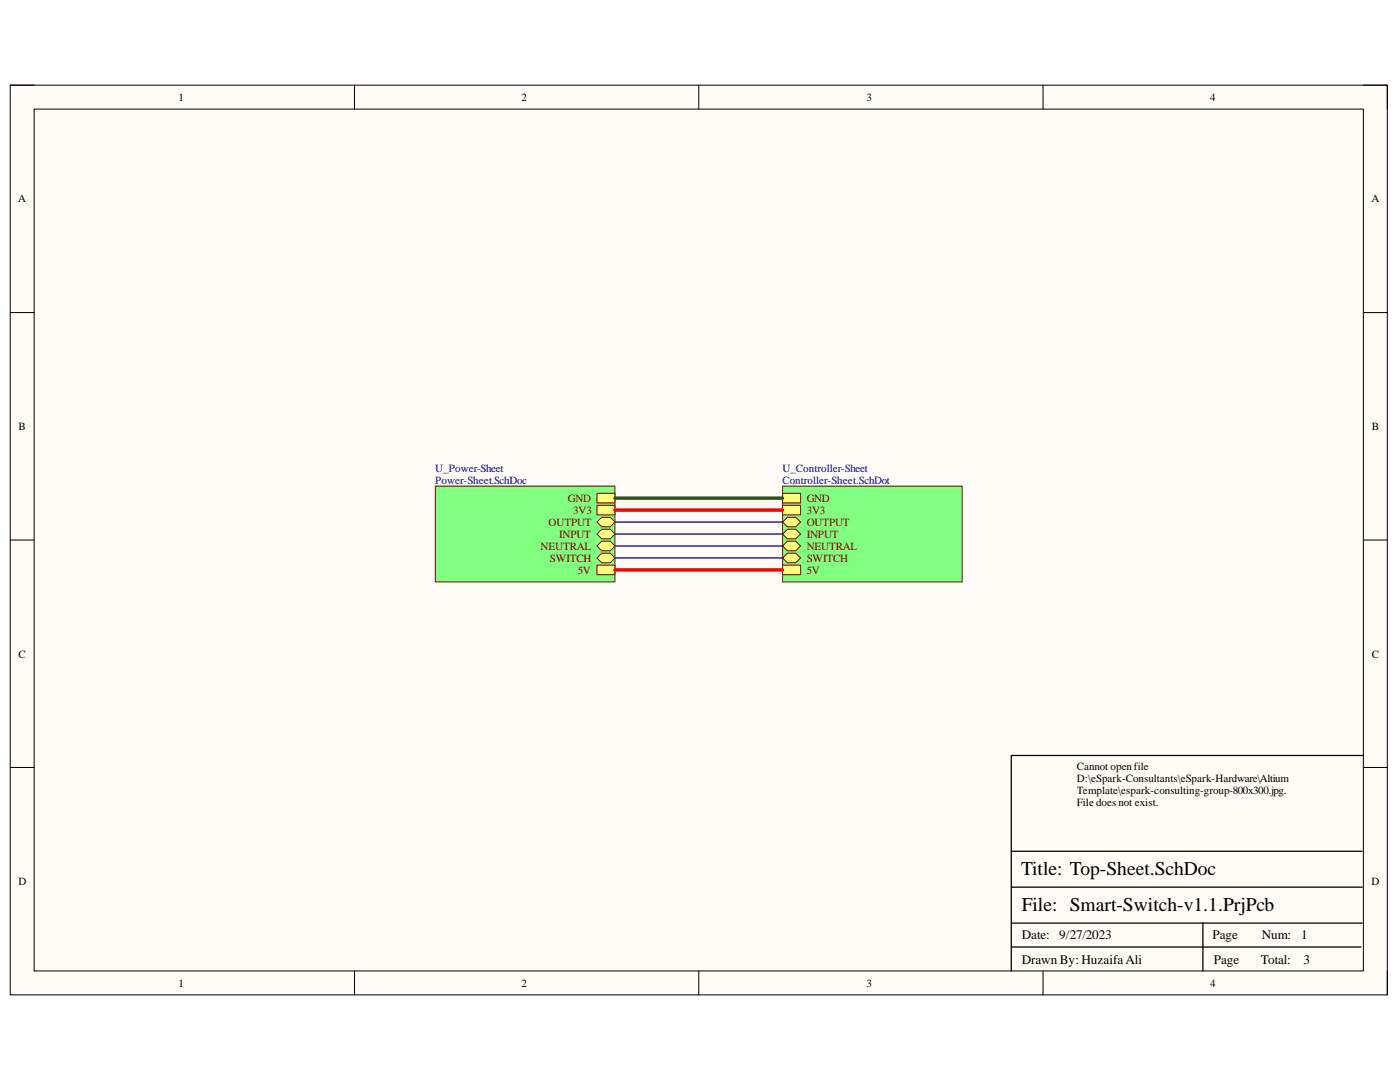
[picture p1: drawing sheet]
<svg xmlns="http://www.w3.org/2000/svg" width="279mm" height="216mm" viewBox="0 0 279 216" stroke-linecap="round" stroke-linejoin="round" font-family="sans-serif">
<path d="M2 17h274.9v181.5h-274.9z" fill-rule="evenodd" fill="#fffcf8"/>
<path d="M2 17h274.9v181.5h-274.9z" fill="none" stroke="#000" stroke-width=".2"/>
<path d="M6.8 21.8h265.3v171.9h-265.3z" fill-rule="evenodd" fill="#fffcf8"/>
<g fill="none" stroke="#000" stroke-width=".2">
<path d="M2 17h4.8M70.7 17v4.8M139.5 17v4.8M208.2 17v4.8M272.1 17h4.8v4.8M6.8 21.8h265.3v171.9h-265.3zM2 62.4h4.8M272.1 62.4h4.8M2 107.8h4.8M272.1 107.8h4.8M2 153.1h4.8M272.1 153.1h4.8"/>
<path d="M70.7 193.7v4.8M139.5 193.7v4.8M208.2 193.7v4.8M276.9 193.7v4.8"/>
</g>
<path d="M272.1 150.7h-70.3v43M201.8 177h70M201.8 169.9h70M201.8 189h69.8M201.8 184.2h70M240.1 184.2v9.5" fill="none" stroke="#000" stroke-width=".25"/>
<path d="M86.9 97h35.8v19.1h-35.8z" fill-rule="evenodd" fill="#80ff80"/>
<path d="M86.9 97h35.8v19.1h-35.8z" fill="none" stroke="#800000" stroke-width=".2"/>
<path d="M119.1 100.8h3.6v1.9h-3.6z" fill-rule="evenodd" fill="#ffff80"/>
<path d="M119.1 100.8h3.6v1.9h-3.6z" fill="none" stroke="#800000" stroke-width=".2"/>
<path d="M119.1 98.4h3.6v2h-3.6z" fill-rule="evenodd" fill="#ffff80"/>
<path d="M119.1 98.4h3.6v2h-3.6z" fill="none" stroke="#800000" stroke-width=".2"/>
<path d="M119.1 112.8h3.6v1.9h-3.6z" fill-rule="evenodd" fill="#ffff80"/>
<path d="M119.1 112.8h3.6v1.9h-3.6z" fill="none" stroke="#800000" stroke-width=".2"/>
<path d="M119.1 104.2l1-1h1.7l.9 1-.9 .9h-1.7z" fill-rule="evenodd" fill="#ffff80"/>
<path d="M119.1 104.2l1-1h1.7l.9 1-.9 .9h-1.7z" fill="none" stroke="#800000" stroke-width=".2"/>
<path d="M119.1 111.3l1-.9h1.7l.9 .9-.9 1h-1.7z" fill-rule="evenodd" fill="#ffff80"/>
<path d="M119.1 111.3l1-.9h1.7l.9 .9-.9 1h-1.7z" fill="none" stroke="#800000" stroke-width=".2"/>
<path d="M119.1 106.6l1-1h1.7l.9 1-.9 .9h-1.7z" fill-rule="evenodd" fill="#ffff80"/>
<path d="M119.1 106.6l1-1h1.7l.9 1-.9 .9h-1.7z" fill="none" stroke="#800000" stroke-width=".2"/>
<path d="M119.1 108.9l1-.9h1.7l.9 .9-.9 1h-1.7z" fill-rule="evenodd" fill="#ffff80"/>
<path d="M119.1 108.9l1-.9h1.7l.9 .9-.9 1h-1.7z" fill="none" stroke="#800000" stroke-width=".2"/>
<path d="M156.2 97h35.8v19.1h-35.8z" fill-rule="evenodd" fill="#80ff80"/>
<path d="M156.2 97h35.8v19.1h-35.8z" fill="none" stroke="#800000" stroke-width=".2"/>
<path d="M156.2 98.4h3.6v2h-3.6z" fill-rule="evenodd" fill="#ffff80"/>
<path d="M156.2 98.4h3.6v2h-3.6z" fill="none" stroke="#800000" stroke-width=".2"/>
<path d="M156.2 100.8h3.6v1.9h-3.6z" fill-rule="evenodd" fill="#ffff80"/>
<path d="M156.2 100.8h3.6v1.9h-3.6z" fill="none" stroke="#800000" stroke-width=".2"/>
<path d="M156.2 104.2l.9-1h1.7l1 1-1 .9h-1.7z" fill-rule="evenodd" fill="#ffff80"/>
<path d="M156.2 104.2l.9-1h1.7l1 1-1 .9h-1.7z" fill="none" stroke="#800000" stroke-width=".2"/>
<path d="M156.2 106.6l.9-1h1.7l1 1-1 .9h-1.7z" fill-rule="evenodd" fill="#ffff80"/>
<path d="M156.2 106.6l.9-1h1.7l1 1-1 .9h-1.7z" fill="none" stroke="#800000" stroke-width=".2"/>
<path d="M156.2 108.9l.9-.9h1.7l1 .9-1 1h-1.7z" fill-rule="evenodd" fill="#ffff80"/>
<path d="M156.2 108.9l.9-.9h1.7l1 .9-1 1h-1.7z" fill="none" stroke="#800000" stroke-width=".2"/>
<path d="M156.2 111.3l.9-.9h1.7l1 .9-1 1h-1.7z" fill-rule="evenodd" fill="#ffff80"/>
<path d="M156.2 111.3l.9-.9h1.7l1 .9-1 1h-1.7z" fill="none" stroke="#800000" stroke-width=".2"/>
<path d="M156.2 112.8h3.6v1.9h-3.6z" fill-rule="evenodd" fill="#ffff80"/>
<path d="M156.2 112.8h3.6v1.9h-3.6z" fill="none" stroke="#800000" stroke-width=".2"/>
<path d="M122.7 101.8h33.5M122.7 113.7h33.5" fill="none" stroke="#f00" stroke-width=".68"/>
<path d="M122.7 99.4h33.5" fill="none" stroke="#274e13" stroke-width=".68"/>
<path d="M122.7 104.2h33.5M122.7 111.3h33.5M122.7 106.6h33.5M122.7 108.9h33.5" fill="none" stroke="#000080" stroke-width=".25"/>
<g font-size="3.9">
<text x="203.8" y="174.5">Title: Top-Sheet.SchDoc</text>
<text x="203.9" y="181.7">File: Smart-Switch-v1.1.PrjPcb</text>
</g>
<g font-size="2.6">
<text x="203.9" y="187.4">Date:</text>
<text x="211.4" y="187.4">9/27/2023</text>
<text x="242" y="187.4">Page</text>
<text x="251.8" y="187.4">Num:</text>
<text x="259.7" y="187.4">1</text>
<text x="203.9" y="192.3">Drawn By: HuzaifaAli</text>
<text x="242.2" y="192.3">Page</text>
<text x="251.6" y="192.3">Total:</text>
<text x="260.2" y="192.3">3</text>
</g>
<g font-size="2.2">
<text x="35.6" y="20.1">1</text>
<text x="104.1" y="20.1">2</text>
<text x="172.9" y="20.1">3</text>
<text x="241.5" y="20.1">4</text>
<text x="3.6" y="40.4">A</text>
<text x="273.7" y="40.4">A</text>
<text x="3.7" y="85.8">B</text>
<text x="273.8" y="85.8">B</text>
<text x="3.7" y="131.2">C</text>
<text x="273.8" y="131.2">C</text>
<text x="214.9" y="153.6">Cannot openfile</text>
<text x="214.9" y="156">D:\eSpark-Consultants\eSpark-Hardware\Altium</text>
<text x="214.9" y="158.5">Template\espark-consulting-group-800x300.jpg.</text>
<text x="214.9" y="160.8">File does not exist.</text>
<text x="3.7" y="176.6">D</text>
<text x="273.7" y="176.6">D</text>
<text x="35.6" y="196.9">1</text>
<text x="104.1" y="196.9">2</text>
<text x="172.9" y="196.9">3</text>
<text x="241.5" y="196.9">4</text>
</g>
<g font-size="2.2" fill="#000080">
<text x="86.8" y="94.1">U_Power-Sheet</text>
<text x="156.2" y="94.1">U_Controller-Sheet</text>
<text x="86.8" y="96.6">Power-Sheet.SchDoc</text>
<text x="156.2" y="96.6">Controller-Sheet.SchDot</text>
</g>
<g font-size="2.2" fill="#800000">
<text x="113.3" y="100.1">GND</text>
<text x="161" y="100.1">GND</text>
<text x="109.5" y="105">OUTPUT</text>
<text x="111.6" y="107.3">INPUT</text>
<text x="114.4" y="102.5">3V3</text>
<text x="161" y="102.5">3V3</text>
<text x="161" y="105">OUTPUT</text>
<text x="161" y="107.3">INPUT</text>
<text x="107.9" y="109.7">NEUTRAL</text>
<text x="109.7" y="112.1">SWITCH</text>
<text x="161" y="109.7">NEUTRAL</text>
<text x="161" y="112.1">SWITCH</text>
<text x="115.3" y="114.5">5V</text>
<text x="161" y="114.5">5V</text>
</g>
</svg>
